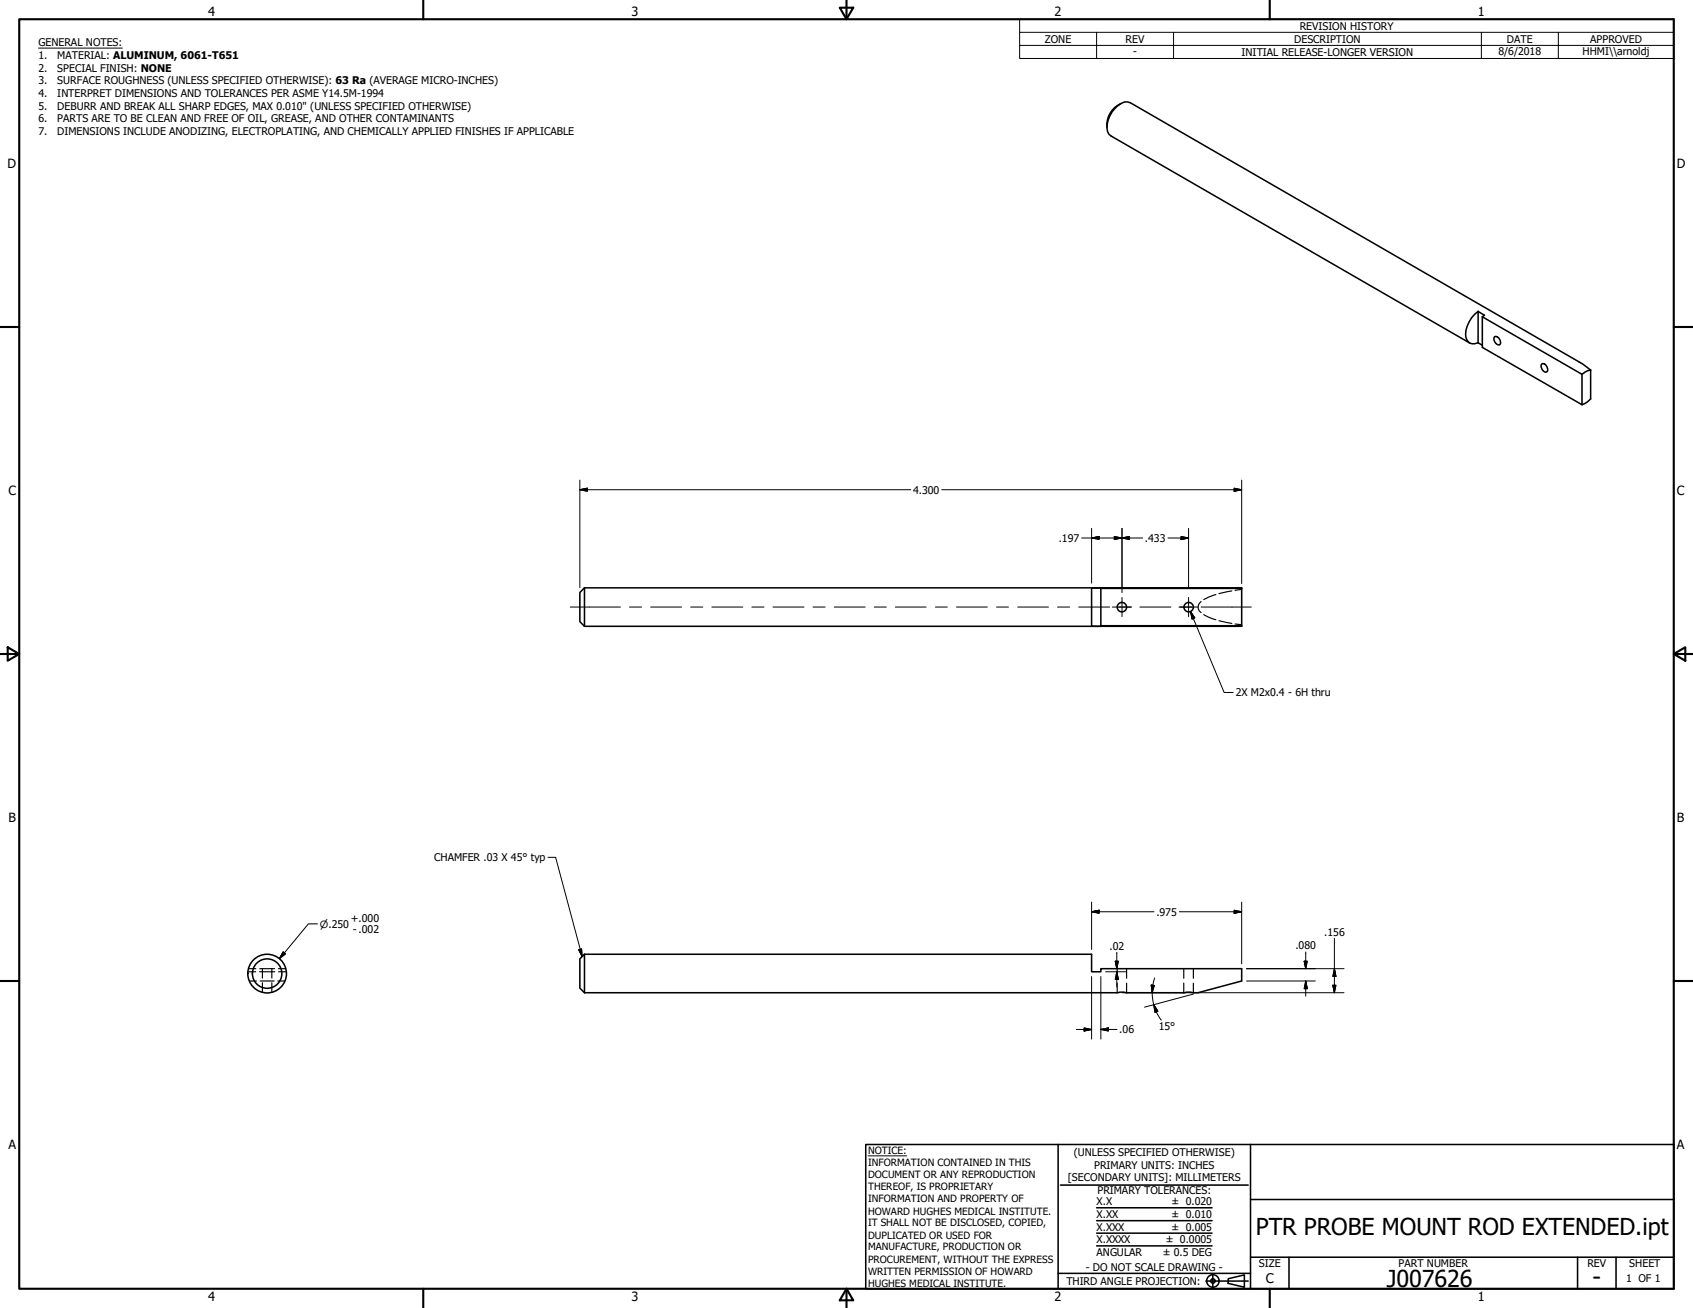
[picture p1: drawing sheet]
<svg xmlns="http://www.w3.org/2000/svg" width="559mm" height="432mm" viewBox="0 0 559 432" stroke-linecap="round" stroke-linejoin="round" font-family="sans-serif">
<!-- layer: Hidden (ANSI) -->
<g fill="none" stroke="#000" stroke-width=".38">
<path d="M396.4 198.6a2.21 2.21 0 0 0 0 3.6M401.3 196.3l-4 1.6M406.6 195.1l-4.3 .9M409.8 194.6l-2.1 .3M397.3 202.9l1.7 .9 2.3 .8M402.3 204.9l4.3 .9M407.7 206l2.1 .2M82 319.8h2.5M85.7 319.8h4.9M86.6 319.8v3.1M89.7 319.8v3.1M91.9 319.8h2.4"/>
<path d="M368.7 319.8v3.2M371.9 319.8v3.2M390.7 319.8v3.2M393.9 319.8v3.2M81.9 320.8h2.5M82.4 323.8h2.2M85.7 320.8h5M85.9 323.8h4.6M86.6 324.4v3.1M89.7 324.4v3.1M91.7 323.8h2.3M91.9 320.8h2.6"/>
<path d="M368.7 324.5v3.2M371.9 324.5v3.2M390.7 324.5v3.2M393.9 324.5v3.2"/>
</g>
<!-- layer: Visible (ANSI) -->
<g fill="none" stroke="#000" stroke-width=".51">
<path d="M369.9 34.2a7.8 7.8 0 0 0-4.5 7.8M485.1 113.2l-118.4-68.3a3.6 3.6 0 0 1-1.3-3.9 9.3 9.3 0 0 1 5.8-7.3l1.9 .2 149.3 86.2 2.6 2.1M487.9 102.8a9.7 9.7 0 0 0-4 8.7 2.59 2.59 0 0 0 4 1.7M487.9 113.2l1.4 .8M487.9 102.8l2.1 1.3-.7 .5M487.9 102.8v10.4M489.3 104.6v10.1l32.9 18.9M489.3 104.6l32.9 19M493.3 111.2a1.69 1.69 0 0 1 1.7 .8 1.69 1.69 0 0 1-.1 1.9 1.92 1.92 0 0 1-1.6-2.7zM508.8 120.2a1.64 1.64 0 0 1 1.8 .7 1.64 1.64 0 0 1-.1 1.9 1.9 1.9 0 0 1-1.7-2.6zM522.2 123.6v10M525 122.2v9.5l-.9 .9-1.9 1"/>
<path d="M525 122.2l-.9 .2-1.9 1.2M192.9 194.1l-1.5 1.5v9.6l1.5 1.6M192.9 194.1v12.7M192.9 194.1h216.9v12.7h-216.9M363.3 194.2v12.4M409.8 194.2l-49.5-.1v12.7h3v-.2h46.5M192.9 315l-1.5 1.5v9.7l1.5 1.5M192.9 315h167.4v5.8h3v-1h46.5v4l-14.4 3.9-2.5-.2-2.1 .2h-19l-.9-.2-2 .2h-176M192.9 315v12.7"/>
<circle cx="370.3" cy="200.4" r="1.56"/>
<circle cx="392.3" cy="200.4" r="1.56"/>
<circle cx="88.2" cy="321.4" r="4.9"/>
<circle cx="88.2" cy="321.4" r="6.4"/>
</g>
<!-- layer: Border (ANSI) -->
<g fill="none" stroke="#000" stroke-width=".7">
<path d="M6.3 6.3h546.1v419.1h-546.1zM139.7 0v6.3M277.2 2.5h4.4l-2.2 3.8zM279.4 0v6.3M419.1 0v6.3M0 107.9h6.3M552.4 107.9h6.4M0 215.9h6.3M2.5 213.7l3.8 2.2-3.8 2.2zM552.4 215.9l3.9-2.2v4.4zM552.4 215.9h6.4M0 323.8h6.3"/>
<path d="M552.4 323.8h6.4M139.7 425.4v6.4M279.4 425.4l2.2 3.9h-4.4zM279.4 425.4v6.4M419.1 425.4v6.4"/>
</g>
<!-- layer: Title (ANSI) -->
<g fill="none" stroke="#000" stroke-width=".51">
<path d="M285.8 377.8h266.6v47.6h-266.6zM349.2 377.8v47.6M412.7 377.8v47.6M350 391.2h62M361.9 398.7h38.1M412.7 396h139.7M361.9 411.3h38.1M361.9 407.1h38.1M361.9 403h38.1M412.7 415h139.7M425.4 415v10.4M520.7 415v10.4"/>
<path d="M533.4 415v10.4M349.2 420.4h63.5M398 422.9h14M400.3 420.6v4.6M405.4 422.1l5.3-1.2v4l-5.3-1.2z"/>
<circle cx="400.3" cy="422.9" r="2.06"/>
<circle cx="400.3" cy="422.9" r=".73"/>
</g>
<path d="M286.5 381.6h12.8" fill="none" stroke="#000" stroke-width=".33"/>
<!-- layer: Symbol (ANSI) -->
<g fill="none" stroke="#000" stroke-width=".33">
<path d="M12.7 15.9h27.7M336.5 10.7v-4.4h215.9v4.4M336.5 15h215.9M361.9 10.7v8.6M387.3 10.7v8.6M488.9 10.7v8.6M514.3 10.7v8.6M552.4 10.7h-215.9v4.3M552.4 10.7v8.6h-215.9v-4.3M392.9 201.9l1.4 2.1-.9 .4zM392.9 201.9l11.2 26.7h2.9M180.8 283h2.6l8.8 32.8"/>
<path d="M191 313.5l1-.3 .2 2.6z"/>
</g>
<path d="M392.9 201.9l1.4 2.1zM392.9 201.9l1.4 2.1-.9 .4zM191 313.5l1.2 2.3zM191 313.5l1-.3 .2 2.6z" fill="#000" stroke="#000" stroke-width=".33"/>
<!-- layer: Dimension (ANSI) -->
<g fill="none" stroke="#000" stroke-width=".33">
<path d="M191.4 158.5v35.5M409.8 158.5v34.2M191.4 161.7l2.5-.5v1zM191.4 161.7h109.2M310.8 161.7h99M357 177.6h20.1M360.3 177.6l2.5-.5v1zM360.3 174.4v18.1M367.8 177.1l2.5 .5-2.5 .5zM370.3 177.6l2.5-.5v1zM370.3 174.4v21.2M385.5 177.6h6.8"/>
<path d="M389.8 177.1l2.5 .5-2.5 .5zM392.3 174.4v19.7M407.4 161.2l2.4 .5-2.4 .5zM360.3 297.8v15.6M409.8 297.8v20.4M93.5 314.3l.7 .6-2 1.6zM104.8 305h-3l-9.6 11.5M360.3 301l2.5-.5v1zM360.3 301h20.6M368.1 317.3h1l-.5 2.5zM368.6 314.4v5.4M389.3 301h20.5"/>
<path d="M407.4 300.5l2.4 .5-2.4 .5zM411.4 319.8h32.2M430.5 317.3h1l-.5 2.5zM431 314.3v5.5M440.4 319.8l.5 2.5h-1zM440.4 309.8v17.9M355.3 339.9h5M357.8 339.3l2.5 .6-2.5 .5zM360.3 322.4v20.6M363.3 339.9l2.5-.6v1.1zM363.3 339.9h5.4M363.3 322.4v20.6"/>
<path d="M364.9 320.8h6.9M368.6 320.8l.5 2.5h-1zM368.6 320.8v5M370.3 327.7h73.3M380 325.2l1 .1-.7 2.4zM380.8 331.7l1.3 2.1-.9 .4zM381.1 322.8l-.6 2.4a15.3 15.3 0 0 0 1.4 9.3l1.4 2.3M393.9 328.2l-16.1 4.3M411.4 323.8h22.7M431 323.8l.5 2.6h-1zM431 323.8v5.1M439.9 325.2h1l-.5 2.5z"/>
</g>
<g fill="#000" stroke="#000" stroke-width=".33">
<path d="M191.4 161.7l2.5-.5zM191.4 161.7l2.5-.5v1zM360.3 177.6l2.5-.5zM360.3 177.6l2.5-.5v1zM367.8 178.1l2.5-.5zM367.8 177.1l2.5 .5-2.5 .5zM370.3 177.6l2.5-.5zM370.3 177.6l2.5-.5v1zM389.8 178.1l2.5-.5zM389.8 177.1l2.5 .5-2.5 .5zM407.4 162.2l2.4-.5zM407.4 161.2l2.4 .5-2.4 .5z"/>
<path d="M93.5 314.3l-1.3 2.2zM93.5 314.3l.7 .6-2 1.6zM360.3 301l2.5-.5zM360.3 301l2.5-.5v1zM368.1 317.3l.5 2.5zM368.1 317.3h1l-.5 2.5zM407.4 301.5l2.4-.5zM407.4 300.5l2.4 .5-2.4 .5zM430.5 317.3l.5 2.5zM430.5 317.3h1l-.5 2.5zM363.3 339.9l2.5-.6zM363.3 339.9l2.5-.6v1.1z"/>
<path d="M368.6 320.8l.5 2.5zM368.6 320.8l.5 2.5h-1zM380 325.2l.3 2.5zM380 325.2l1 .1-.7 2.4zM380.8 331.7l1.3 2.1zM380.8 331.7l1.3 2.1-.9 .4zM431 323.8l.5 2.6zM431 323.8l.5 2.6h-1zM439.9 325.2l.5 2.5zM439.9 325.2h1l-.5 2.5zM440.4 319.8l.5 2.5zM440.4 319.8l.5 2.5h-1z"/>
<path d="M357.8 340.4l2.5-.5zM357.8 339.3l2.5 .6-2.5 .5z"/>
</g>
<!-- layer: Center Mark (ANSI) -->
<path d="M370.3 197.2v6.4M392.3 197.2v6.4M367.2 200.4h6.3M389.1 200.4h6.4" fill="none" stroke="#000" stroke-width=".33"/>
<!-- layer: Centerline (ANSI) -->
<g fill="none" stroke="#000" stroke-width=".33">
<path d="M188.2 200.4h16.6M207.8 200.4h4M214.8 200.4h10.2M228 200.4h4M234.9 200.4h10.3M248.2 200.4h4M255.1 200.4h10.3M268.4 200.4h4M275.3 200.4h10.3M288.5 200.4h4M295.5 200.4h10.2M308.7 200.4h4"/>
<path d="M315.7 200.4h10.2M328.9 200.4h4M335.9 200.4h10.2M349.1 200.4h4M356 200.4h10.3M369.3 200.4h4M376.2 200.4h10.3M389.4 200.4h4M396.4 200.4h16.6"/>
</g>
<g font-size="7.7">
<text x="414.5" y="407.6">PTR PROBE MOUNT ROD EXTENDED.ipt</text>
<text x="457.7" y="424.8">J007626</text>
<text x="525.7" y="424.4">-</text>
</g>
<text font-size="4.4" x="417.8" y="423.5">C</text>
<g font-size="4.2">
<text x="68.7" y="5.3">4</text>
<text x="208.4" y="5.3">3</text>
<text x="348.1" y="5.3">2</text>
<text x="487.8" y="5.3">1</text>
<text x="2.5" y="55.5">D</text>
<text x="553.5" y="55.5">D</text>
<text x="2.8" y="163.4">C</text>
<text x="553.5" y="163.4">C</text>
<text x="2.9" y="271.4">B</text>
<text x="553.5" y="271.4">B</text>
<text x="2.8" y="379.3">A</text>
<text x="553.5" y="379.3">A</text>
<text x="68.7" y="429.5">4</text>
<text x="208.4" y="429.6">3</text>
<text x="348.1" y="429.6">2</text>
<text x="487.8" y="429.5">1</text>
</g>
<g font-size="3.5">
<text x="429" y="9.8">REVISION HISTORY</text>
<text x="12.7" y="15.3">GENERAL NOTES:</text>
<text x="344.9" y="14.1">ZONE</text>
<text x="371.5" y="14.1">REV</text>
<text x="427.2" y="14.1">DESCRIPTION</text>
<text x="497.4" y="14.1">DATE</text>
<text x="524.9" y="14.1">APPROVED</text>
<text x="12.7" y="19.5">1.</text>
<text x="12.7" y="23.7">2.</text>
<text x="18.9" y="19.5">MATERIAL: ALUMINUM, 6061-T651</text>
<text x="18.9" y="23.7">SPECIAL FINISH: NONE</text>
<text x="374" y="18.3">-</text>
<text x="409.8" y="18.4">INITIAL RELEASE-LONGER VERSION</text>
<text x="494.6" y="18.2">8/6/2018</text>
<text x="522.4" y="18.1">HHMI\\arnoldj</text>
<text x="12.7" y="27.8">3.</text>
<text x="18.9" y="27.8">SURFACE ROUGHNESS (UNLESS SPECIFIED OTHERWISE): 63 Ra (AVERAGE MICRO-INCHES)</text>
<text x="12.7" y="32">4.</text>
<text x="18.9" y="32">INTERPRET DIMENSIONS AND TOLERANCES PER ASME Y14.5M-1994</text>
<text x="12.7" y="36.2">5.</text>
<text x="12.7" y="40.4">6.</text>
<text x="18.9" y="36.2">DEBURR AND BREAK ALL SHARP EDGES, MAX 0.010&quot; (UNLESS SPECIFIED OTHERWISE)</text>
<text x="18.9" y="40.4">PARTS ARE TO BE CLEAN AND FREE OF OIL, GREASE, AND OTHER CONTAMINANTS</text>
<text x="12.7" y="44.6">7.</text>
<text x="18.9" y="44.6">DIMENSIONS INCLUDE ANODIZING, ELECTROPLATING, AND CHEMICALLY APPLIED FINISHES IF APPLICABLE</text>
<text x="301.4" y="162.9">4.300</text>
<text x="349.4" y="178.9">.197</text>
<text x="377.9" y="178.9">.433</text>
<text x="407.9" y="229.9">2X M2x0.4 - 6H thru</text>
<text x="143.3" y="284.3">CHAMFER .03 X 45° typ</text>
<text x="115.8" y="304.4">+.000</text>
<text x="381.7" y="302.3">.975</text>
<text x="116.5" y="307.9">- .002</text>
<text x="437.1" y="308.9">.156</text>
<text x="366.2" y="313.6">.02</text>
<text x="427.6" y="313.4">.080</text>
<text x="369.4" y="341.1">.06</text>
<text x="382.5" y="340.2">15°</text>
<text x="354.5" y="381.6">(UNLESS SPECIFIED OTHERWISE)</text>
<text x="352.5" y="390">[SECONDARY UNITS]: MILLIMETERS</text>
<text x="361.1" y="385.8">PRIMARY UNITS: INCHES</text>
<text x="362.3" y="394.1">PRIMARY TOLERANCES:</text>
<text x="361.9" y="397.9">X.X</text>
<text x="386.7" y="398">± 0.020</text>
<text x="361.9" y="402.1">X.XX</text>
<text x="361.9" y="406.3">X.XXX</text>
<text x="386.7" y="402.1">± 0.010</text>
<text x="386.7" y="406.3">± 0.005</text>
<text x="361.9" y="410.5">X.XXXX</text>
<text x="384.7" y="410.5">± 0.0005</text>
<text x="358.4" y="419.7">- DO NOT SCALE DRAWING -</text>
<text x="361.9" y="414.6">ANGULAR</text>
<text x="383.8" y="414.7">± 0.5 DEG</text>
<text x="415.5" y="418.4">SIZE</text>
<text x="461.6" y="418.3">PART NUMBER</text>
<text x="523.9" y="418.3">REV</text>
<text x="537.8" y="418.4">SHEET</text>
<text x="352" y="424.2">THIRD ANGLE PROJECTION:</text>
<text x="536.7" y="423.2">1 OF 1</text>
</g>
<g font-size="3.3">
<text x="105.5" y="306.3">⌀.250</text>
<text x="286.5" y="381.1">NOTICE:</text>
<text x="286.5" y="385">INFORMATION CONTAINED IN THIS</text>
<text x="286.5" y="389">DOCUMENT OR ANY REPRODUCTION</text>
<text x="286.5" y="392.9">THEREOF, IS PROPRIETARY</text>
<text x="286.5" y="396.9">INFORMATION AND PROPERTY OF</text>
<text x="286.5" y="400.9">HOWARD HUGHES MEDICAL INSTITUTE.</text>
<text x="286.5" y="404.9">IT SHALL NOT BE DISCLOSED, COPIED,</text>
<text x="286.5" y="408.9">DUPLICATED OR USED FOR</text>
<text x="286.5" y="412.8">MANUFACTURE, PRODUCTION OR</text>
<text x="286.5" y="416.8">PROCUREMENT, WITHOUT THE EXPRESS</text>
<text x="286.5" y="420.8">WRITTEN PERMISSION OF HOWARD</text>
<text x="286.5" y="424.8">HUGHES MEDICAL INSTITUTE.</text>
</g>
</svg>
